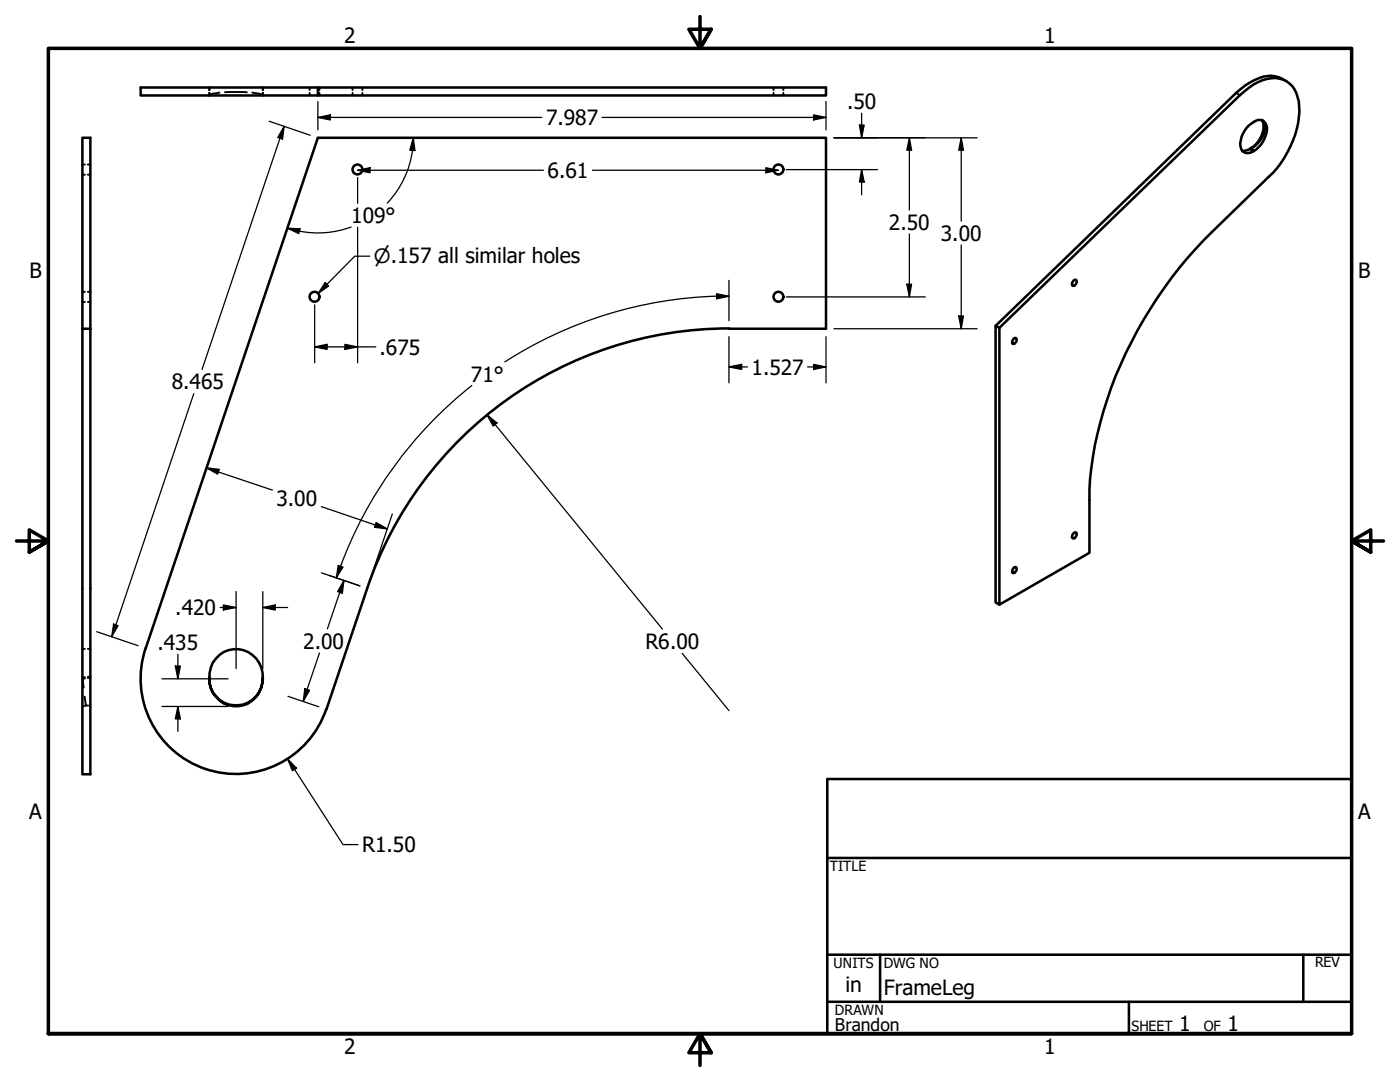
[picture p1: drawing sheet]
<svg xmlns="http://www.w3.org/2000/svg" width="279mm" height="216mm" viewBox="0 0 279 216" stroke-linecap="round" stroke-linejoin="round" font-family="sans-serif">
<!-- layer: Hidden (ANSI) -->
<g fill="none" stroke="#000" stroke-width=".38">
<path d="M41.8 17.5v.5M43.8 18.5l-.6 .1a1.53 1.53 0 0 0-1.4 .4v-.5M44.9 18.4h4.4M50.4 18.5l1.2 .2 .9 .3v-.5M52.5 17.5v.5M61.8 17.5v.5M61.8 18.5v.5M63.8 17.5v.5M63.8 18.5v.5M70.4 17.5v.5M70.4 18.5v.5M72.3 17.5v.5"/>
<path d="M72.3 18.5v.5M154.4 17.5v.5M154.4 18.5v.5M156.3 17.5v.5M156.3 18.5v.5M16.4 34.9h.6M16.4 32.8h.6M17.5 34.9h.5M17.5 32.8h.5M16.4 58.2h.6M17.5 58.2h.5M16.4 60.3h.6"/>
<path d="M17.5 60.3h.5M16.4 129.5h.6M16.9 139l.2 1.8M17 135.1l-.6 .1M17 135.4h-.6l.3 1.8M17.5 129.5h.5M18 135l-.5 .1M18 135.2l-.5 .1M41.8 135v.1M41.8 135.3v.1M52.5 135v.1M52.5 135.3v.1"/>
<path d="M16.7 140.9l-.3 .1M17.1 140.8h-.2M17.1 140.8h.4M17.7 140.8h.3"/>
</g>
<!-- layer: Visible (ANSI) -->
<g fill="none" stroke="#000" stroke-width=".51">
<path d="M63.4 17.5v1.5h101.4v-1.5h-136.7v1.5h35.3M256.7 16.2a5.6 5.6 0 0 0-6.4-.2 14.1 14.1 0 0 0-3.6 2.5l-48 46.5M16.4 27.5h1.6v127h-1.6zM249.5 29.7l-.8 .3-.8 .1M249.5 29.7l.8 .4-.2 .1M249.5 29.7l.6 .5M250.3 30.1a5.3 5.3 0 0 0 2.4-5.1 1.56 1.56 0 0 0-2.6-.6 5.1 5.1 0 0 0-2.5 5.1 1.48 1.48 0 0 0 2.5 .7M251.8 23.9a4.1 4.1 0 0 1-.9 4.6l-1.3 1.2a4.8 4.8 0 0 0 2.7-5l-.5-.7M214.3 55.9l.2-.1a.37 .37 0 0 1 .4 .5 .58 .58 0 0 1-.3 .6 .58 .58 0 0 1-.7-.1l.1-.4zM16.4 65.6h1.6M145.5 65.6h19.3v-38.1h-101.4l-34.3 101.8M145.5 65.5a76.2 76.2 0 0 0-72.2 51.9l-8.1 24.1"/>
<path d="M199.5 65.4l48-46.4a10.4 10.4 0 0 1 7-3.4 4.8 4.8 0 0 1 4.5 3.8 14.4 14.4 0 0 1-.9 8.6l-.5 1.1a18.1 18.1 0 0 1-4.4 6.2l-11.4 11.1a83.5 83.5 0 0 0-23.7 44.7 43.5 43.5 0 0 0-.7 8.7v10.5l-17.9 10.3zM199.5 65.4l-.8-.4v55.2l.8 .4M202.3 67.6l.4-.2a.68 .68 0 0 1 .1 .8 .68 .68 0 0 1-.7 .4l-.1-.4zM202.3 113.3l.4-.1a.68 .68 0 0 1 .1 .8 .68 .68 0 0 1-.7 .3v-.6zM214.3 106.4l.4-.2a.71 .71 0 0 1 0 .8 .71 .71 0 0 1-.6 .4 .68 .68 0 0 1 .2-1zM29.1 129.3a19 19 0 0 0 11.9 24.1 19 19 0 0 0 24.1-11.9M41.8 135.2a5.3 5.3 0 0 1 5.3-5.7 5.3 5.3 0 0 1 5.4 5.7M41.8 135.2v.2zM41.8 135.4a5.3 5.3 0 0 0 5.3 5.3 5.3 5.3 0 0 0 5.4-5.3 5.3 5.3 0 0 1-5.4 5.5 5.3 5.3 0 0 1-5.3-5.5zM52.5 135.2v.2z"/>
<circle cx="71.3" cy="33.8" r=".98"/>
<circle cx="155.4" cy="33.8" r=".98"/>
<circle cx="62.8" cy="59.2" r=".98"/>
<circle cx="155.4" cy="59.2" r=".98"/>
</g>
<!-- layer: Visible Narrow (ANSI) -->
<path d="M246.7 18.5l.8 .5" fill="none" stroke="#000" stroke-width=".38"/>
<!-- layer: Border (ANSI) -->
<path d="M139.7 3.3v6.4l-2.2-3.9h4.4l-2.2 3.9 2.2-3.9M3.3 107.9h6.4l-3.9-2.2v4.5l3.9-2.3-3.9 2.3M276.1 107.9h-6.4l3.9-2.2v4.5l-3.9-2.3 3.9 2.3M9.7 206.2v-196.5h260v196.5h-260h260M141.9 210.1l-2.2-3.9 2.2 3.9h-4.4l2.2-3.9v6.4" fill="none" stroke="#000" stroke-width=".7"/>
<!-- layer: Title (ANSI) -->
<path d="M165.1 155.4h104.6v50.8h-104.6zM165.1 171.2h104.6M165.1 190.5h104.6M165.1 199.9h104.6M175.6 190.5v9.4M225.3 199.9v6.3M260.1 190.5v9.4" fill="none" stroke="#000" stroke-width=".51"/>
<!-- layer: Dimension (ANSI) -->
<g fill="none" stroke="#000" stroke-width=".25">
<path d="M53.7 24.2l8.2 2.8M56.7 25.2l-.3 2.5-1-.3zM56.7 25.2l-16.4 48.5M63.4 23.4l2.5-.5v1zM63.4 23.4h44.7M63.4 20.3v5.6M71.4 34l2.5-.5v1zM71.4 34h37.1M71.4 35.4v5.2M82.3 30a19 19 0 0 1-5 10.5M82.5 27.5l.3 2.5h-1zM82.5 27.5l-.2 2.5"/>
<path d="M118.2 34h37.1M120.1 23.4h44.7M152.8 33.5l2.5 .5-2.5 .5zM156.9 33.8h18.2M162.4 22.9l2.4 .5-2.4 .5zM164.8 20.3v5.6M166.4 27.5h28.6M171.5 25h1l-.5 2.5zM172 33.8l.5 2.5h-1zM172 22.6v4.9M172 33.8v5.1M181.5 27.5l.4 2.5h-.9z"/>
<path d="M181.5 27.5v14.4M191.8 27.5l.5 2.5h-1zM191.8 27.5v16.6M57.3 45.5l2.6 .2-.3 .9zM57.3 45.5l2.5 .7M64.9 56.4l.7 .7-2.1 1.4zM70.1 45.3a19 19 0 0 1-10.3 .8M71.4 45.3v27.1M73.8 51.1h-3l-7.3 7.4M143 58.6l2.5 .5-2.5 .5zM143 59.1h2.5M143 59.1a82.7 82.7 0 0 0-42.3 13.1"/>
<path d="M145.5 55.9v8.1M156.9 59.2h27.8M181 56.7h.9l-.4 2.5zM181.5 46.7v12.5M191.8 48.9v16.7M38.7 78.5l-16.4 48.6M62.8 69.2l2.5-.5v1zM62.8 69.2h12.2M62.8 60.8v11.6M68.8 68.7l2.6 .5-2.6 .5zM94.2 76.9a83 83 0 0 0-27.1 38.4M145.5 73.2l2.5-.5v1z"/>
<path d="M145.5 73.2h3.7M145.5 67.2v9.2M161.2 73.2h3.6M162.4 72.7l2.4 .5-2.4 .5zM164.8 67.2v9.2M166.4 65.6h28.6M191.3 63.1h1l-.5 2.5zM41.2 93.3l2.6 .4-.4 .9zM41.2 93.3l13.2 4.5M97.2 82.8l2 1.6-.8 .6zM97.2 82.8l35 42.7M47.1 118v15.4"/>
<path d="M52.5 118v15.4M64.1 114.3l7.7 2.6-6.1-2.1M64.1 101.1l13.2 4.4M67.5 112.8l1 .4-1.4 2.1zM68.6 115.8l-.3 2.6-.9-.4zM68.6 115.8l-3.3 9.7M75.1 104.3l2.2 1.2-2.6-.3zM78.3 102.6l-4.5 13.3M19.3 126l8.3 2.8M22.7 124.5l.9 .3-1.3 2.3zM32.3 135.4h13.2M35 132.9h1l-.5 2.5z"/>
<path d="M35.5 130.6v4.8M43.9 121.2h3.2M44.6 120.7l2.5 .5-2.5 .5zM52.5 121.2l2.4-.5v1zM52.5 121.2h4.9M57.5 138.9l6.1 2.1M60.8 137.4l1 .3-1.3 2.3zM63.8 130.3l-3.3 9.7M136.1 130.4l9.4 11.4M32.3 141h13.2M35.5 141l.5 2.4h-1zM35.5 141v4.9"/>
<path d="M57.4 151.4l1.8 1.9-.8 .5zM57.4 151.4l11.1 17.1h2.9"/>
</g>
<g fill="#000">
<path d="M56.7 25.2l-.3 2.5-1-.3zM63.4 23.4l2.5-.5v1zM71.4 34l2.5-.5v1zM82.5 27.5l.3 2.5h-1zM152.8 33.5l2.5 .5-2.5 .5zM162.4 22.9l2.4 .5-2.4 .5zM171.5 25h1l-.5 2.5zM172 33.8l.5 2.5h-1zM181.5 27.5l.4 2.5h-.9zM191.8 27.5l.5 2.5h-1zM57.3 45.5l2.6 .2-.3 .9zM64.9 56.4l.7 .7-2.1 1.4z"/>
<path d="M143 58.6l2.5 .5-2.5 .5zM181 56.7h.9l-.4 2.5zM62.8 69.2l2.5-.5v1zM68.8 68.7l2.6 .5-2.6 .5zM145.5 73.2l2.5-.5v1zM162.4 72.7l2.4 .5-2.4 .5zM191.3 63.1h1l-.5 2.5zM41.2 93.3l2.6 .4-.4 .9zM97.2 82.8l2 1.6-.8 .6zM67.5 112.8l1 .4-1.4 2.1zM68.6 115.8l-.3 2.6-.9-.4zM75.1 104.3l2.2 1.2-2.6-.3z"/>
<path d="M22.7 124.5l.9 .3-1.3 2.3zM35 132.9h1l-.5 2.5zM44.6 120.7l2.5 .5-2.5 .5zM52.5 121.2l2.4-.5v1zM60.8 137.4l1 .3-1.3 2.3zM35.5 141l.5 2.4h-1zM57.4 151.4l1.8 1.9-.8 .5z"/>
</g>
<g font-size="4.2">
<text x="68.7" y="8.6">2</text>
<text x="208.4" y="8.6">1</text>
<text x="169" y="21.7">.50</text>
<text x="109" y="25">7.987</text>
<text x="109.3" y="35.5">6.61</text>
<text x="70.1" y="44.4">109°</text>
<text x="177.4" y="45.8">2.50</text>
<text x="187.8" y="48.1">3.00</text>
<text x="5.9" y="55.5">B</text>
<text x="271.1" y="55.5">B</text>
<text x="75.8" y="70.7">.675</text>
<text x="34.3" y="77.7">8.465</text>
<text x="94" y="76.1">71°</text>
<text x="150" y="74.7">1.527</text>
<text x="55.2" y="101">3.00</text>
<text x="35" y="122.7">.420</text>
<text x="31.4" y="129.7">.435</text>
<text x="60.5" y="129.4">2.00</text>
<text x="128.8" y="129.5">R6.00</text>
<text x="5.8" y="163.4">A</text>
<text x="271" y="163.4">A</text>
<text x="72.3" y="170.1">R1.50</text>
<text x="168.7" y="198">in</text>
<text x="176.4" y="198.6">FrameLeg</text>
<text x="235.3" y="205.7">1</text>
<text x="245" y="205.7">1</text>
<text x="68.7" y="210.3">2</text>
<text x="208.4" y="210.3">1</text>
</g>
<text font-size="3.9" x="74.6" y="52.6">⌀.157 all similar holes</text>
<text font-size="3.5" x="166.6" y="205.7">Brandon</text>
<g font-size="2.8">
<text x="165.6" y="173.7">TITLE</text>
<text x="166.4" y="193.1">UNITS</text>
<text x="176.4" y="193.2">DWG NO</text>
<text x="262.4" y="193">REV</text>
<text x="166.6" y="202.4">DRAWN</text>
<text x="225.8" y="205.7">SHEET</text>
<text x="240.2" y="205.7">OF</text>
</g>
</svg>
